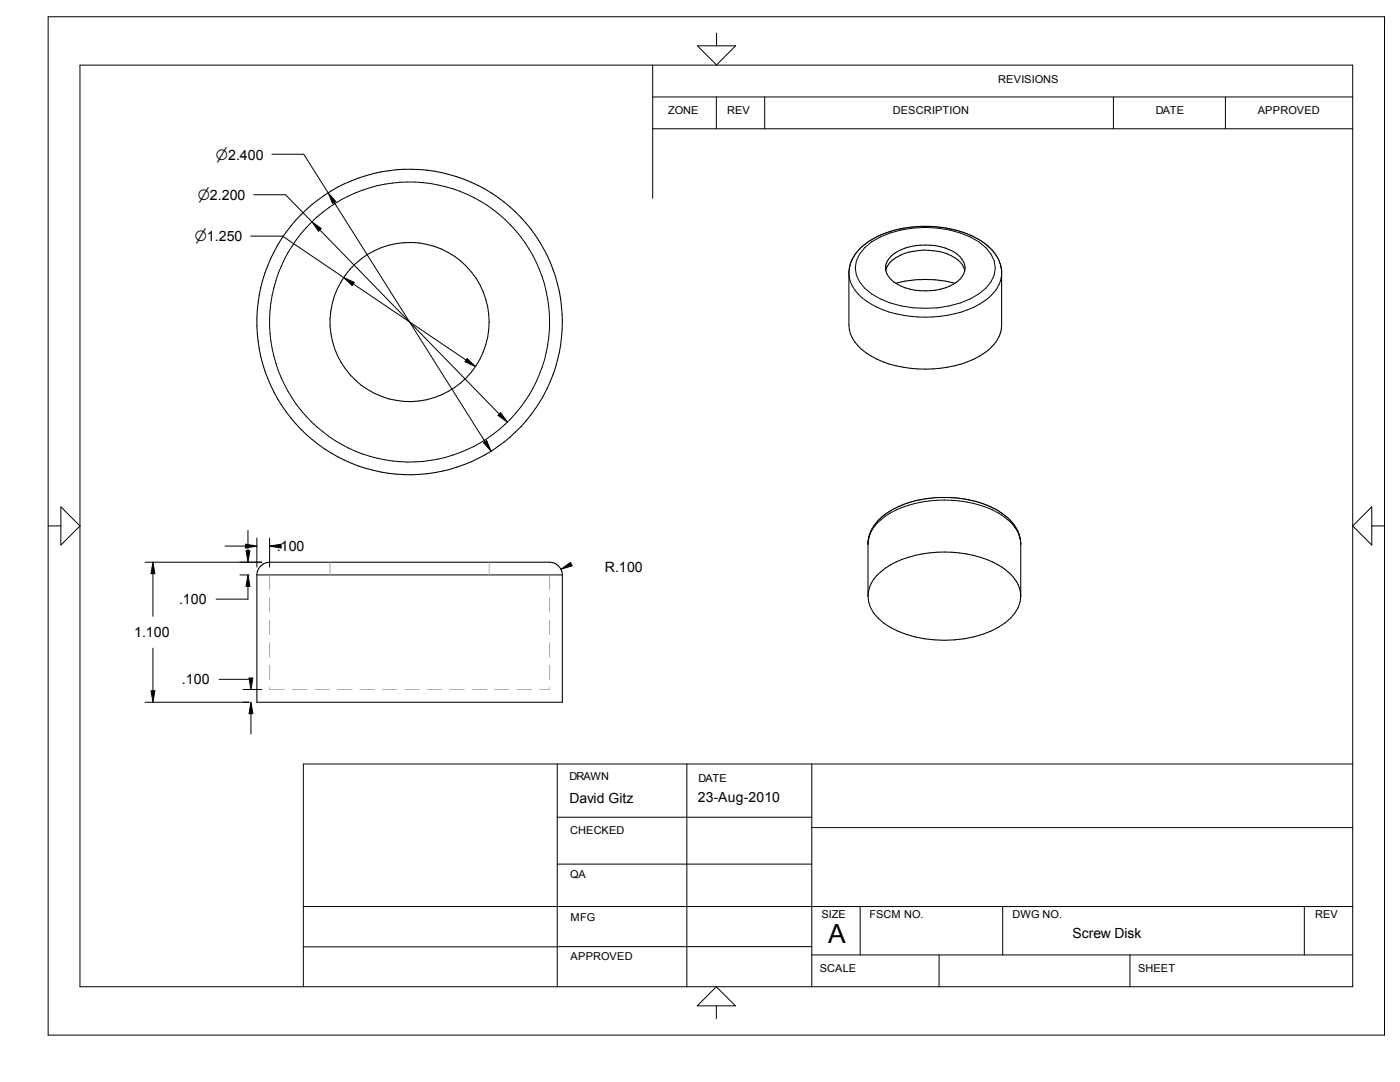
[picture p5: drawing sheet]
<svg xmlns="http://www.w3.org/2000/svg" width="279mm" height="216mm" viewBox="0 0 279 216" stroke-linecap="round" stroke-linejoin="round" font-family="sans-serif">
<g fill="none" stroke="#000" stroke-width=".21">
<path d="M171.4 49.9l1.8-1.6 2.8-1.5 3.7-1.2 3.9-.4 4.4 .2 3.3 .7 2.6 .9 2.6 1.6a9.8 9.8 0 0 1 2.6 2.9l.6 1.3 .2 1.2v10.9a7.5 7.5 0 0 1-4.4 6.2 24 24 0 0 1-20.5 .6 9 9 0 0 1-5.5-6l-.1-11.6 .6-2.2zM176.8 54a5.2 5.2 0 0 1 3.8-3.5 12.3 12.3 0 0 1 10.6 1.4 3.4 3.4 0 0 1 1.3 2.1M177.5 51.4a9.2 9.2 0 0 1 7.2-2.5 9.9 9.9 0 0 1 6.9 2.3 3 3 0 0 1 0 4.6 11.5 11.5 0 0 1-11.8 1.3 4.6 4.6 0 0 1-3.1-3.6l.2-.9zM178.8 56.5a23.3 23.3 0 0 1 11.8 0M193.8 47h.1M52 112.9l.5-.4 1.3-.3h55.9a2.6 2.6 0 0 1 2.5 2.5v25.4h-60.9v-25.4l.3-1.2zM173.2 119a7.5 7.5 0 0 0 4.5 6.2 23.8 23.8 0 0 0 21.5 0 7.7 7.7 0 0 0 4.5-6.2M173.2 119v-10.9l.5-1.9 .6-1.1a13.3 13.3 0 0 1 7.9-5l1.7-.4 2.6-.4 4.8 .1 2 .3 2.3 .6 2.1 .8 1.8 1a9.8 9.8 0 0 1 3 2.8l.4 .7a6.2 6.2 0 0 1 .8 2.6v10.8M173.2 119a6.8 6.8 0 0 1 3.5-5.6 22.9 22.9 0 0 1 17.6-2.6 13.2 13.2 0 0 1 8.6 5.3l.7 1.7 .1 1.2"/>
<circle cx="81.7" cy="64.2" r="15.9"/>
<circle cx="81.7" cy="64.3" r="30.5"/>
</g>
<g fill="none" stroke="#000" stroke-width=".2">
<path d="M9.6 3.3h266.7v203.2h-266.7zM16 13h254v183.9h-254zM130.3 19.3h139.7M130.3 13v26.6M139.2 9.1h7.6l-3.8 3.9zM143 19.3v6.4M143 6.6v2.5M152.6 19.3v6.4M222.2 19.3v6.4M244.6 19.3v6.4M50.6 38.9h6.4l5.2 5.3M54.3 30.8h6.3l4.9 7.7"/>
<path d="M65.5 38.5l1.5 1.7-.6 .4zM130.3 25.7h139.7M50 47.1h6.4l12.2 8.3M62.2 44.2l1.9 1.4-.5 .5zM63.8 45.9l35.9 36.7M66.7 40.4l30.1 47.7M68.6 55.4l2.1 .9-.4 .7zM70.5 56.6l22.5 15.2M169.4 54.5a7.7 7.7 0 0 0 4.5 6.2 24.1 24.1 0 0 0 18 1.6 11.7 11.7 0 0 0 7.5-5.5l.4-1.1 .1-1.2M172.6 49.4a15.7 15.7 0 0 1 9.6-3.9 20.8 20.8 0 0 1 13.2 2.8 6.7 6.7 0 0 1 3.2 5.2 6.5 6.5 0 0 1-3.2 5.1 21.3 21.3 0 0 1-19.7 1 8.6 8.6 0 0 1-4.8-4.7 5.3 5.3 0 0 1 1.7-5.5zM93.2 71.5l1.7 1.7-2.1-1zM96.5 88.3l.6-.4 .9 2.1z"/>
<path d="M99.9 82.3l1.4 1.9-1.9-1.3zM9.6 104.9h2.5M12.1 101.1l3.9 3.8-3.9 3.9zM29 112.2h23.2M30.5 114.5v8.5M30.5 112.2l.4 2.3h-.8zM44.9 109h4.1M47.9 114.7h1.8M49 108.6l2.3 .4-2.3 .3zM49.1 109.9h.8l-.4 2.3zM49.5 117v2.5h-6.4M49.5 105.8v4.1"/>
<path d="M49.5 114.7l.4 2.3h-.8zM51.3 114.7h60.9M51.3 107.4v5.8M53.8 107.4v5.8M53.8 109l2.3-.4v.7zM53.8 109h2.3M112 113.6l1.8-1.4 .4 .7zM114 112.6l-1.1 .5M173.2 108.6a6.8 6.8 0 0 1 3.5-5.6 22.9 22.9 0 0 1 17.6-2.5 13.2 13.2 0 0 1 8.6 5.2l.7 1.7 .1 1.2M273.8 101.1v7.7l-3.8-3.9zM273.8 104.9h2.5M30.1 137.8h.8l-.4 2.3z"/>
<path d="M30.5 129.3v8.5M48.5 137.6h3.7M49.7 135.3h.8l-.4 2.3zM50.1 135.3v.3h-6.4M29 140.1h20.7M50.1 140.1l.4 2.3h-.8zM50.1 142.4v4.1M111.2 152.4v44.5M137.1 152.4v44.5M162 152.4v44.5M270 152.4h-209.5v44.5M111.2 172.4h50.8"/>
<path d="M111.2 163.1h50.8M162 165.1h108M60.5 188.9h50.7M60.5 180.9h209.5M111.2 188.9h50.8M143 196.9l3.8 3.8h-7.7zM162 190.5h108M171.7 180.9v9.6M187.4 190.5v6.4M200.1 180.9v9.6M225.5 190.5v6.4M260.3 180.9v9.6"/>
<path d="M143 200.7v2.5"/>
<circle cx="81.8" cy="64.3" r="28"/>
</g>
<path d="M53.8 114.7v22.9M65.9 114.7v-2.5M97.6 114.7v-2.5M109.7 114.7v22.9M53.8 137.6h55.9" fill="none" stroke="#aaa" stroke-width=".2" stroke-dasharray="3 1.5" stroke-linecap="butt"/>
<g fill="#000">
<path d="M65.5 38.6h1.5v2h-1.5zM62.3 44.3h1.8v1.8h-1.8zM68.7 55.4h2v1.6h-2zM92.8 71.6h2.1v1.6h-2.1zM96.5 87.9h1.5v2.1h-1.5zM99.4 82.4h1.9v1.8h-1.9zM30.2 112.2h.7v2.3h-.7zM49 108.6h2.3v.7h-2.3zM49.1 109.9h.8v2.3h-.8zM49.1 114.8h.8v2.2h-.8zM53.8 108.6h2.3v.7h-2.3zM112.1 112.3h2.1v1.3h-2.1z"/>
<path d="M30.1 137.8h.8v2.3h-.8zM49.7 135.3h.8v2.3h-.8zM49.7 140.2h.8v2.2h-.8z"/>
</g>
<text font-size="5.3" x="165.3" y="188.3">A</text>
<g font-size="2.8">
<text x="43.1" y="31.8">n2.400</text>
<text x="39.5" y="39.9">n2.200</text>
<text x="38.9" y="48.2">n1.250</text>
<text x="55.2" y="109.9">.100</text>
<text x="120.7" y="114">R.100</text>
<text x="35.7" y="120.5">.100</text>
<text x="26.8" y="127.1">1.100</text>
<text x="36.3" y="136.5">.100</text>
<text x="113.7" y="160.2">David Gitz</text>
<text x="139.3" y="160.1">23-Aug-2010</text>
<text x="214" y="187.2">Screw Disk</text>
</g>
<g font-size="2.2">
<text x="199.2" y="16.6">REVISIONS</text>
<text x="133.3" y="22.8">ZONE</text>
<text x="145.1" y="22.8">REV</text>
<text x="178.2" y="22.8">DESCRIPTION</text>
<text x="230.7" y="22.8">DATE</text>
<text x="251" y="22.8">APPROVED</text>
<text x="113.7" y="155.7">DRAWN</text>
<text x="139.4" y="156">DATE</text>
<text x="113.8" y="166.3">CHECKED</text>
<text x="113.8" y="175.2">QA</text>
<text x="113.9" y="183.7">MFG</text>
<text x="164" y="183.2">SIZE</text>
<text x="173.5" y="183.2">FSCM NO.</text>
<text x="202.1" y="183.2">DWG NO.</text>
<text x="262.5" y="183.2">REV</text>
<text x="113.9" y="191.6">APPROVED</text>
<text x="163.6" y="193.9">SCALE</text>
<text x="227.1" y="193.9">SHEET</text>
</g>
</svg>
